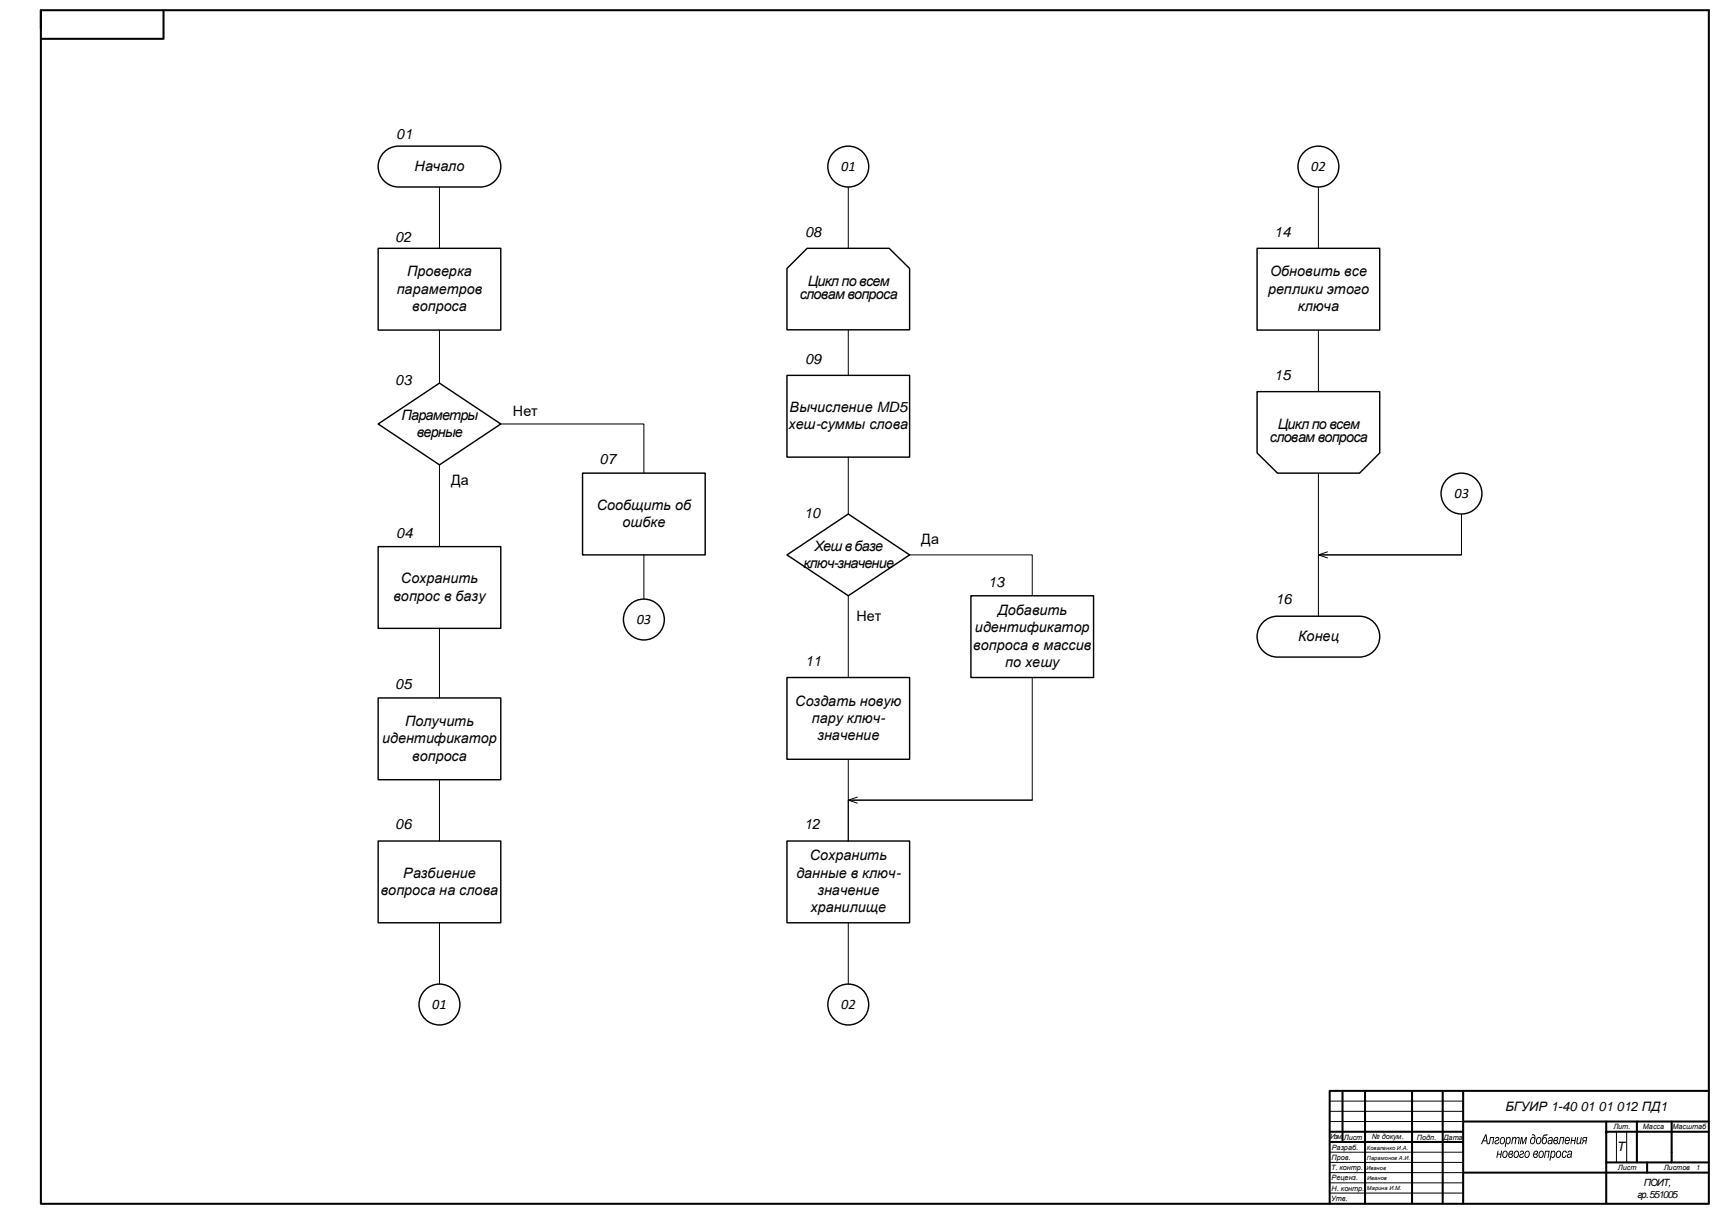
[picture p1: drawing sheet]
<svg xmlns="http://www.w3.org/2000/svg" width="841mm" height="594mm" viewBox="0 0 841 594" stroke-linecap="round" stroke-linejoin="round" font-family="sans-serif">
<g fill="#000">
<path d="M727 555l1 5h-1v-2h-1l-1 2h-1zM727 556l-1 2h1zM729 556h2l-1 4 1-3h-2v2l-1 1zM732 556a1.1 1.1 0 0 1 1 1 1.1 1.1 0 0 1-1 1v1h1a1 1 0 0 1-1 1 1 1 0 0 1-1-1 1 1 0 0 1 1-1l1-1h-2zM734 557a1.7 1.7 0 0 1 2 1 1.7 1.7 0 0 1-1 2l-1-1zM735 557a1.1 1.1 0 0 0-1 1 1.1 1.1 0 0 0 2 1 1.1 1.1 0 0 0 0-1 1.1 1.1 0 0 0-1-1zM737 556v1a1.2 1.2 0 0 1 2 0 1.2 1.2 0 0 1 0 2l-1 1-1-1v2h-1zM738 557a1.2 1.2 0 0 0-1 1 1.2 1.2 0 0 0 1 1l1-2zM740 556v1l1-1 1 1 1-1v4v-3h-1l-1 3v-3h-1v3h-1zM744 556h1v3l1-3h1l-1 4v-3l-1 3-1-3v3zM750 555a2.6 2.6 0 0 1 1 2 2.6 2.6 0 0 1-2 3 1.7 1.7 0 0 1-1-2 1.7 1.7 0 0 1 3-1v-1l-2-1zM749 557v1a1.1 1.1 0 0 0 0 1 1.1 1.1 0 0 0 2 0 1.1 1.1 0 0 0 0-1l-1-1zM752 557a1.7 1.7 0 0 1 2 1 1.7 1.7 0 0 1-2 2l-1-1zM752 557a1.1 1.1 0 0 0 0 1 1.1 1.1 0 0 0 1 1 1.1 1.1 0 0 0 1-1 1.1 1.1 0 0 0-2-1zM755 555h2v1h-2v1a1.5 1.5 0 0 1 2 0 1.5 1.5 0 0 1-1 2 1.5 1.5 0 0 1-2 0 1.5 1.5 0 0 1 0-2zM755 557v1a1.1 1.1 0 0 0 0 1 1.1 1.1 0 0 0 1 0 1.1 1.1 0 0 0 0-1v-1zM758 557l1-1 1 1-1 3v-1a1.1 1.1 0 0 1-2 0 1.1 1.1 0 0 1 0-1 1.1 1.1 0 0 1 2 0v-1h-2zM758 558a.7 .7 0 0 0 0 1 .7 .7 0 0 0 1 0 .7 .7 0 0 0 0-1zM761 557h1v1a1.2 1.2 0 0 1 0 2 1.2 1.2 0 0 1-2 0 1.2 1.2 0 0 1 0-2zM760 557a1 1 0 0 0 2 0 1 1 0 0 0-2 0zM760 559a1 1 0 0 0 2 0 1 1 0 0 0-2 0zM763 556h2v4h-1l1-3h-1l-1 2-1 1zM766 557l1-1 1 1v1h-2v1h2a1.4 1.4 0 0 1-2 1 1.5 1.5 0 0 1 0-3zM766 557v1h2l-1-1zM769 556v2h1l1-2-1 4v-2h-1v2h-1zM772 556v3a.7 .7 0 0 0 1 0 .7 .7 0 0 0 0-1v-2h1l-1 4v-1l-1 1h-1zM774 557l3-1-1 4h-1l1-2-2 2 1-2h-1zM775 557v1h1v-1z"/>
<path d="M733 563v2h1v-2h1l-1 4v-2h-1v2h-1zM736 563a1.7 1.7 0 0 1 2 2 1.7 1.7 0 0 1-2 2l-1-2zM736 564a1.1 1.1 0 0 0-1 1 1.1 1.1 0 0 0 2 1 1.1 1.1 0 0 0 0-2 1.1 1.1 0 0 0-1 0zM739 563h1v1v1a1.2 1.2 0 0 1 0 1 1.2 1.2 0 0 1-2 0 1.2 1.2 0 0 1 0-1zM738 564a1 1 0 0 0 2 0 1 1 0 0 0-2 0zM738 565a1 1 0 0 0 2 0 1 1 0 0 0-2 0zM741 563a1.7 1.7 0 0 1 2 2 1.7 1.7 0 0 1-2 2v-2zM741 564a1.1 1.1 0 0 0 0 1 1.1 1.1 0 0 0 1 1 1.1 1.1 0 0 0 1-2 1.1 1.1 0 0 0-2 0zM744 563a1.1 1.1 0 0 1 2 1 1.1 1.1 0 0 1-2 1v1l1-1a1.1 1.1 0 0 1-1 2 1 1 0 0 1-1-1 1 1 0 0 1 1-1l1-1v-1l-2 1zM746 563a1.7 1.7 0 0 1 2 2 1.7 1.7 0 0 1-1 2l-1-2zM747 564a1.1 1.1 0 0 0-1 1 1.1 1.1 0 0 0 2 1 1.1 1.1 0 0 0 0-2 1.1 1.1 0 0 0-1 0zM751 563h1v1v1a1.2 1.2 0 0 1 0 1 1.2 1.2 0 0 1-2 0 1.2 1.2 0 0 1 0-1zM750 564a1 1 0 0 0 2 0 1 1 0 0 0-2 0zM750 565a1 1 0 0 0 2 0 1 1 0 0 0-2 0zM753 563a1.7 1.7 0 0 1 2 2 1.7 1.7 0 0 1-1 2l-1-2zM754 564a1.1 1.1 0 0 0-1 1 1.1 1.1 0 0 0 1 1 1.1 1.1 0 0 0 1-2 1.1 1.1 0 0 0-1 0zM756 563h2v4h-1l1-3h-2v3h-1zM759 563v1a1.2 1.2 0 0 1 2 0 1.2 1.2 0 0 1 0 1l-1 2-1-1v2h-1zM759 564a1.2 1.2 0 0 0 0 1 1.2 1.2 0 0 0 1 1v-2zM762 563a1.7 1.7 0 0 1 2 2 1.7 1.7 0 0 1-2 2l-1-2zM762 564a1.1 1.1 0 0 0-1 1 1.1 1.1 0 0 0 2 1 1.1 1.1 0 0 0 0-2 1.1 1.1 0 0 0-1 0zM765 563a.7 .7 0 0 1 1 0 .7 .7 0 0 1 0 1 1.1 1.1 0 0 0-1 1 1.1 1.1 0 0 0 1 1v-1a1.3 1.3 0 0 1-2 1 1.3 1.3 0 0 1 0-2zM767 563h1l1 1v3l-1-1a1.1 1.1 0 0 1-1 0 1.1 1.1 0 0 1 0-1 1.1 1.1 0 0 1 1-1h1l-1-1-1 1zM767 565a.7 .7 0 0 0 0 1 .7 .7 0 0 0 1 0 .7 .7 0 0 0 0-1z"/>
</g>
<g fill="none" stroke="#000" stroke-width="1">
<path d="M20 14v-9h816v584M20 5v579M80 5v14h-60M651 534v55M651 534h185M657 534v25M668 534v55M691 534v55M706 534v55M716 534v55M651 554h65M651 559h65"/>
<path d="M716 549h120M786 549v40M786 554h50M801 549v20M818 549v20M716 574h120M786 569h50M806 569v5M20 584v5h816"/>
</g>
<path d="M651 539h65M651 544h65M651 549h65M791 554v15M796 554v15M651 564h65M651 569h65M651 574h65M651 579h65M651 584h65" fill="none" stroke="#000" stroke-width=".49"/>
<path d="M188 75l2-2 4-1h41a10 10 0 0 1 10 10 10 10 0 0 1-10 9h-40a10 10 0 0 1-9-5 10 10 0 0 1 2-11z" fill-rule="evenodd" fill="#fff"/>
<path d="M188 75l2-2 4-1h41a10 10 0 0 1 10 10 10 10 0 0 1-10 9h-40a10 10 0 0 1-9-5 10 10 0 0 1 2-11z" fill="none" stroke="#000" stroke-width=".7"/>
<path d="M185 122h60v40h-60z" fill-rule="evenodd" fill="#fff"/>
<path d="M185 122h60v40h-60z" fill="none" stroke="#000" stroke-width=".7"/>
<path d="M185 207l30-20 30 20-30 20z" fill-rule="evenodd" fill="#fff"/>
<path d="M185 207l30-20 30 20-30 20z" fill="none" stroke="#000" stroke-width=".7"/>
<path d="M185 267h60v40h-60z" fill-rule="evenodd" fill="#fff"/>
<path d="M185 267h60v40h-60z" fill="none" stroke="#000" stroke-width=".7"/>
<path d="M245 207h70v24" fill="none" stroke="#000" stroke-width=".49"/>
<path d="M251 197h12v9h-12z" fill-rule="evenodd" fill="#fff"/>
<path d="M215 227v40" fill="none" stroke="#000" stroke-width=".49"/>
<g fill="#fff">
<path d="M221 231h8v8h-8z" fill-rule="evenodd"/>
<path d="M285 231h60v41h-60z" fill-rule="evenodd"/>
</g>
<path d="M285 231h60v41h-60z" fill="none" stroke="#000" stroke-width=".7"/>
<circle cx="315" cy="303" r="10" fill="#fff"/>
<circle cx="315" cy="303" r="10" fill="none" stroke="#000" stroke-width=".7"/>
<path d="M215 91v31M215 162v25M315 272v21" fill="none" stroke="#000" stroke-width=".49"/>
<path d="M185 341h60v41h-60z" fill-rule="evenodd" fill="#fff"/>
<path d="M185 341h60v41h-60z" fill="none" stroke="#000" stroke-width=".7"/>
<path d="M215 307v34" fill="none" stroke="#000" stroke-width=".49"/>
<path d="M185 411h60v40h-60z" fill-rule="evenodd" fill="#fff"/>
<path d="M185 411h60v40h-60z" fill="none" stroke="#000" stroke-width=".7"/>
<circle cx="215" cy="491" r="10" fill="#fff"/>
<circle cx="215" cy="491" r="10" fill="none" stroke="#000" stroke-width=".7"/>
<path d="M215 382v30M215 451v30" fill="none" stroke="#000" stroke-width=".49"/>
<path d="M385 131l10-9h40l10 9v30h-60z" fill-rule="evenodd" fill="#fff"/>
<path d="M385 131l10-9h40l10 9v30h-60z" fill="none" stroke="#000" stroke-width=".7"/>
<circle cx="415" cy="81" r="10" fill="#fff"/>
<circle cx="415" cy="81" r="10" fill="none" stroke="#000" stroke-width=".7"/>
<path d="M415 91v31" fill="none" stroke="#000" stroke-width=".49"/>
<path d="M385 184h60v40h-60z" fill-rule="evenodd" fill="#fff"/>
<path d="M385 184h60v40h-60z" fill="none" stroke="#000" stroke-width=".7"/>
<path d="M385 272l30-21 30 21-30 20z" fill-rule="evenodd" fill="#fff"/>
<path d="M385 272l30-21 30 21-30 20z" fill="none" stroke="#000" stroke-width=".7"/>
<path d="M385 331h60v40h-60z" fill-rule="evenodd" fill="#fff"/>
<path d="M385 331h60v40h-60z" fill="none" stroke="#000" stroke-width=".7"/>
<path d="M445 272h60v20" fill="none" stroke="#000" stroke-width=".49"/>
<path d="M451 260h8v8h-8z" fill-rule="evenodd" fill="#fff"/>
<path d="M415 292v39" fill="none" stroke="#000" stroke-width=".49"/>
<g fill="#fff">
<path d="M419 297h12v9h-12z" fill-rule="evenodd"/>
<path d="M475 292h60v40h-60z" fill-rule="evenodd"/>
</g>
<path d="M475 292h60v40h-60z" fill="none" stroke="#000" stroke-width=".7"/>
<path d="M385 411h60v40h-60z" fill-rule="evenodd" fill="#fff"/>
<path d="M385 411h60v40h-60z" fill="none" stroke="#000" stroke-width=".7"/>
<path d="M505 332v59h-90v21v-41M415 391h90M419 390l-4 1 4 2" fill="none" stroke="#000" stroke-width=".49"/>
<circle cx="415" cy="491" r="10" fill="#fff"/>
<circle cx="415" cy="491" r="10" fill="none" stroke="#000" stroke-width=".7"/>
<circle cx="645" cy="81" r="10" fill="#fff"/>
<circle cx="645" cy="81" r="10" fill="none" stroke="#000" stroke-width=".7"/>
<path d="M415 161v23M415 224v27M415 451v30" fill="none" stroke="#000" stroke-width=".49"/>
<path d="M615 122h60v40h-60z" fill-rule="evenodd" fill="#fff"/>
<path d="M615 122h60v40h-60z" fill="none" stroke="#000" stroke-width=".7"/>
<path d="M645 91v31" fill="none" stroke="#000" stroke-width=".49"/>
<path d="M615 192h60v30l-10 9h-40l-10-9z" fill-rule="evenodd" fill="#fff"/>
<path d="M615 192h60v30l-10 9h-40l-10-9z" fill="none" stroke="#000" stroke-width=".7"/>
<circle cx="715" cy="241" r="10" fill="#fff"/>
<circle cx="715" cy="241" r="10" fill="none" stroke="#000" stroke-width=".7"/>
<path d="M618 304l3-2h4h40a10 10 0 0 1 10 10 10 10 0 0 1-10 10h-40a10 10 0 0 1-9-7 10 10 0 0 1 2-11z" fill-rule="evenodd" fill="#fff"/>
<path d="M618 304l3-2h4h40a10 10 0 0 1 10 10 10 10 0 0 1-10 10h-40a10 10 0 0 1-9-7 10 10 0 0 1 2-11z" fill="none" stroke="#000" stroke-width=".7"/>
<path d="M645 162v29M645 231v71M715 251v21h-70h70M649 270l-4 2 4 1" fill="none" stroke="#000" stroke-width=".49"/>
<g fill="#fff">
<path d="M190 61h15v8h-15z" fill-rule="evenodd"/>
<path d="M190 111h14v8h-14z" fill-rule="evenodd"/>
<path d="M190 182h14v7h-14z" fill-rule="evenodd"/>
<path d="M190 257h15v7h-15z" fill-rule="evenodd"/>
<path d="M190 330h14v8h-14z" fill-rule="evenodd"/>
<path d="M190 399h14v7h-14z" fill-rule="evenodd"/>
<path d="M290 220h15v8h-15z" fill-rule="evenodd"/>
<path d="M391 109h14v8h-14z" fill-rule="evenodd"/>
<path d="M391 171h14v8h-14z" fill-rule="evenodd"/>
<path d="M390 246h14v8h-14z" fill-rule="evenodd"/>
<path d="M391 319h14v7h-14z" fill-rule="evenodd"/>
<path d="M390 399h14v7h-14z" fill-rule="evenodd"/>
<path d="M480 280h14v8h-14z" fill-rule="evenodd"/>
<path d="M620 109h14v8h-14z" fill-rule="evenodd"/>
<path d="M620 179h14v7h-14z" fill-rule="evenodd"/>
<path d="M621 289h14v7h-14z" fill-rule="evenodd"/>
</g>
<g font-size="7">
<text x="194" y="68">01</text>
<text x="203" y="84">Начало</text>
<text x="411" y="84">01</text>
<text x="642" y="84">02</text>
<text x="193" y="118">02</text>
<text x="394" y="116">08</text>
<text x="623" y="116">14</text>
<text x="199" y="135">Проверка</text>
<text x="621" y="135">Обновить все</text>
<text x="194" y="144">параметров</text>
<text x="395" y="140">Цикл по всем</text>
<text x="620" y="144">реплики этого</text>
<text x="391" y="146">словам вопроса</text>
<text x="202" y="152">вопроса</text>
<text x="635" y="152">ключа</text>
<text x="394" y="178">09</text>
<text x="623" y="186">15</text>
<text x="193" y="188">03</text>
<text x="251" y="204">Нет</text>
<text x="386" y="202">Вычисление MD5</text>
<text x="196" y="205">Параметры</text>
<text x="204" y="214">верные</text>
<text x="386" y="210">хеш-суммы слова</text>
<text x="625" y="210">Цикл по всем</text>
<text x="621" y="216">словам вопроса</text>
<text x="293" y="227">07</text>
<text x="221" y="237">Да</text>
<text x="712" y="244">03</text>
<text x="292" y="249">Сообщить об</text>
<text x="305" y="258">ошбке</text>
<text x="393" y="253">10</text>
<text x="194" y="263">04</text>
<text x="398" y="269">Хеш в базе</text>
<text x="451" y="266">Да</text>
<text x="393" y="278">ключ-значение</text>
<text x="196" y="285">Сохранить</text>
<text x="483" y="287">13</text>
<text x="192" y="294">вопрос в базу</text>
<text x="624" y="296">16</text>
<text x="311" y="305">03</text>
<text x="419" y="304">Нет</text>
<text x="488" y="301">Добавить</text>
<text x="477" y="309">идентификатор</text>
<text x="476" y="318">вопроса в массив</text>
<text x="635" y="314">Конец</text>
<text x="394" y="326">11</text>
<text x="492" y="326">по хешу</text>
<text x="193" y="337">05</text>
<text x="389" y="345">Создать новую</text>
<text x="397" y="354">пару ключ-</text>
<text x="198" y="355">Получить</text>
<text x="187" y="364">идентификатор</text>
<text x="400" y="362">значение</text>
<text x="202" y="372">вопроса</text>
<text x="193" y="406">06</text>
<text x="393" y="406">12</text>
<text x="396" y="421">Сохранить</text>
<text x="197" y="429">Разбиение</text>
<text x="390" y="429">данные в ключ-</text>
<text x="186" y="438">вопроса на слова</text>
<text x="400" y="438">значение</text>
<text x="397" y="446">хранилище</text>
<text x="211" y="494">01</text>
<text x="411" y="494">02</text>
</g>
<g font-size="6.4">
<text x="736" y="544">БГУИР 1-40 01</text>
<text x="782" y="544">01</text>
<text x="791" y="544">012 ПД1</text>
</g>
<text font-size="6.3" x="791" y="563">Т</text>
<g font-size="4.9">
<text x="804" y="580">ПОИТ,</text>
<text x="801" y="586">гр.551005</text>
</g>
<g font-size="3.6">
<text x="651" y="557">Изм.</text>
<text x="657" y="558">Лист</text>
<text x="671" y="557">№ докум.</text>
<text x="693" y="558">Подп.</text>
<text x="706" y="558">Дата</text>
<text x="789" y="552">Лит.</text>
<text x="804" y="552">Масса</text>
<text x="818" y="552">Масштаб</text>
<text x="652" y="563">Разраб.</text>
<text x="651" y="568">Пров.</text>
<text x="651" y="573">Т. контр.</text>
<text x="792" y="572">Лист</text>
<text x="814" y="572">Листов</text>
<text x="830" y="572">1</text>
<text x="651" y="578">Реценз.</text>
<text x="651" y="588">Утв.</text>
<text x="651" y="583">Н. контр.</text>
</g>
<g font-size="2.8">
<text x="669" y="563">Коваленко И.А.</text>
<text x="669" y="567">Парамонов А.И.</text>
<text x="668" y="572">Иванов</text>
<text x="669" y="577">Иванов</text>
<text x="669" y="582">Марина И.М.</text>
</g>
</svg>
